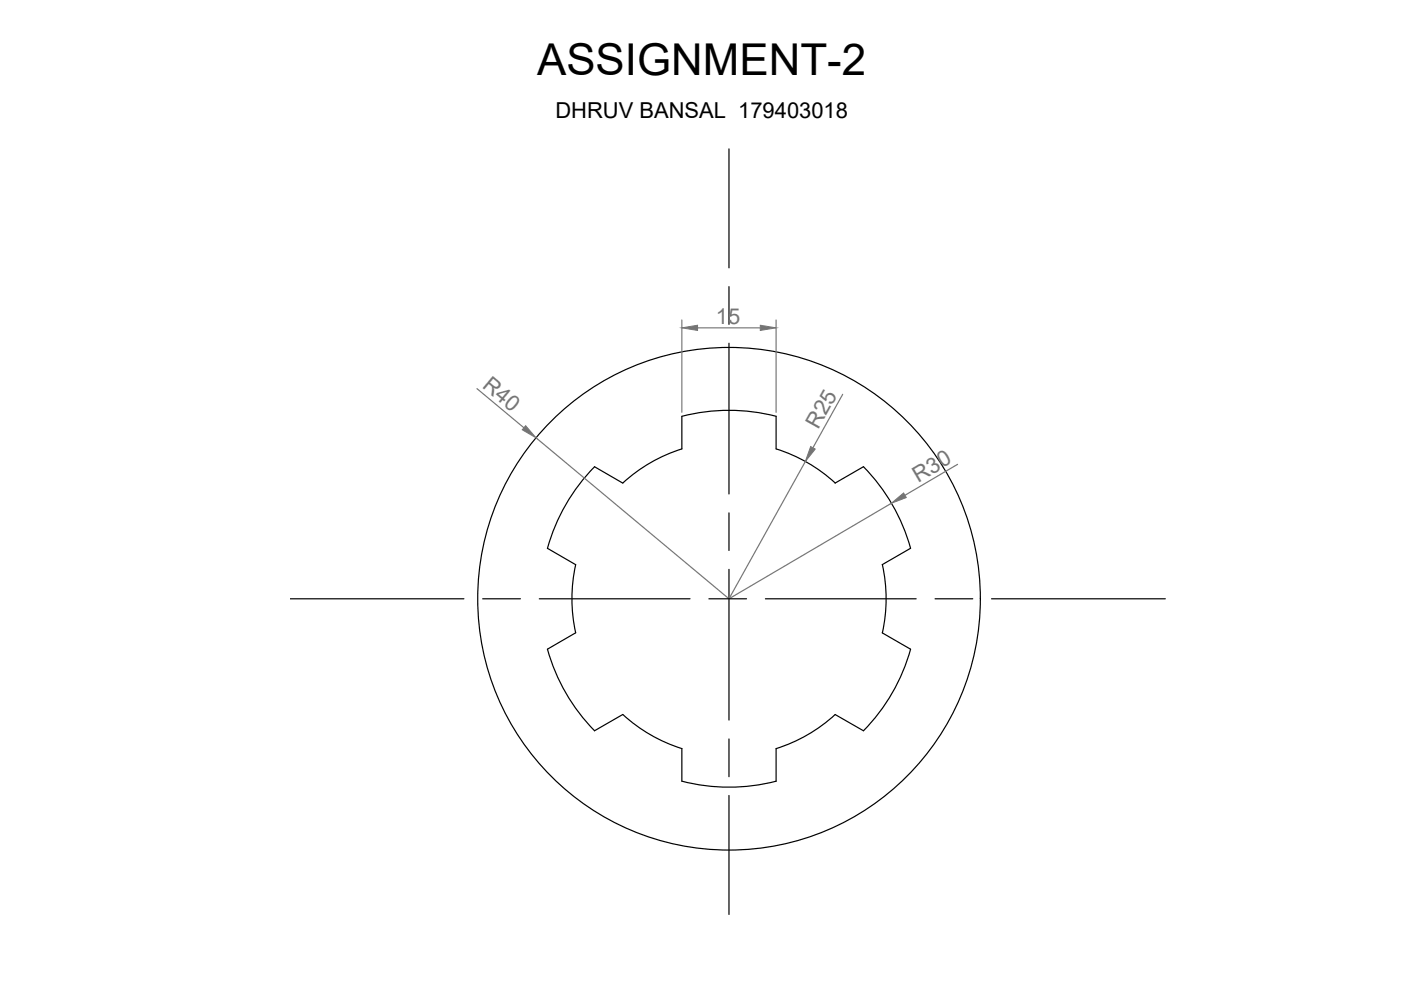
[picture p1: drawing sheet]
<svg xmlns="http://www.w3.org/2000/svg" width="297mm" height="210mm" viewBox="0 0 297 210" stroke-linecap="round" stroke-linejoin="round" font-family="sans-serif">
<!-- layer: 0 -->
<g fill="none" stroke="#000" stroke-width=".25">
<path d="M154.6 31.6v25.2M154.6 60.8v8M154.6 72.8v31.9M144.6 88.3v6.9M144.6 95.2a33.2 33.2 0 0 0-12.6 7.2l-5.9-3.4a40 40 0 0 0-10 17.3l5.9 3.4a33.5 33.5 0 0 0 .1 14.5l-6 3.4a40.3 40.3 0 0 0 10 17.3l5.9-3.4a33.6 33.6 0 0 0 12.6 7.2M144.6 88.3a40 40 0 0 1 20 0M164.5 88.3v6.9M164.6 95.2a33.3 33.3 0 0 1 12.5 7.2M154.6 108.7v8M177.1 102.4l6-3.4a39.9 39.9 0 0 1 10 17.2l-6 3.5a32.7 32.7 0 0 1-.1 14.5l6.1 3.4a40 40 0 0 1-10 17.3l-6-3.4M61.5 127h36.9M102.3 127h8"/>
<path d="M114.3 127h32M150.3 127h8M154.6 120.7v32M162.3 127h31.9M198.2 127h8M210.2 127h36.9M144.6 158.7v7M154.6 156.7v8M164.5 158.7v7M177.1 151.5a33.3 33.3 0 0 1-12.5 7.2M144.6 165.6a40 40 0 0 0 20 0M154.6 168.7v25.2"/>
<circle cx="154.6" cy="126.9" r="53.3"/>
</g>
<path d="M144.6 67.8v19.6M147.9 69.5h13.3M164.5 67.8v19.6M101.1 82.4l10 8.3M113.6 92.8l41 34.2M170.7 97.9l-16.1 29.1M178.7 83.6l-6.3 11.3M203 98.4l-11.1 6.6M189 106.7l-34.4 20.3" fill="none" stroke="#767676" stroke-width=".25"/>
<g fill="#767676" stroke="#767676" stroke-width=".21">
<path d="M144.6 69.5l3.3-.5v1.1z"/>
<path d="M161.2 69l3.3 .5-3.3 .6z"/>
<path d="M171.9 94.7l.9 .5-2.1 2.7z"/>
<path d="M189 106.7l2.6-2.2 .5 1z"/>
<path d="M111.4 90.3l2.2 2.5-2.9-1.7z"/>
</g>
<text font-size="9.3" x="113.9" y="16">ASSIGNMENT-2</text>
<text font-size="4.7" x="117.7" y="24.9">DHRUV BANSAL 179403018</text>
<g font-size="4.7" fill="#767676">
<text x="151.8" y="68.6">15</text>
<text x="102.1" y="82" transform="rotate(40 102.1 82)">R40</text>
<text x="173.4" y="91.2" transform="rotate(-61 173.4 91.2)">R25</text>
<text x="194.7" y="102.3" transform="rotate(-30 194.7 102.3)">R30</text>
</g>
</svg>
